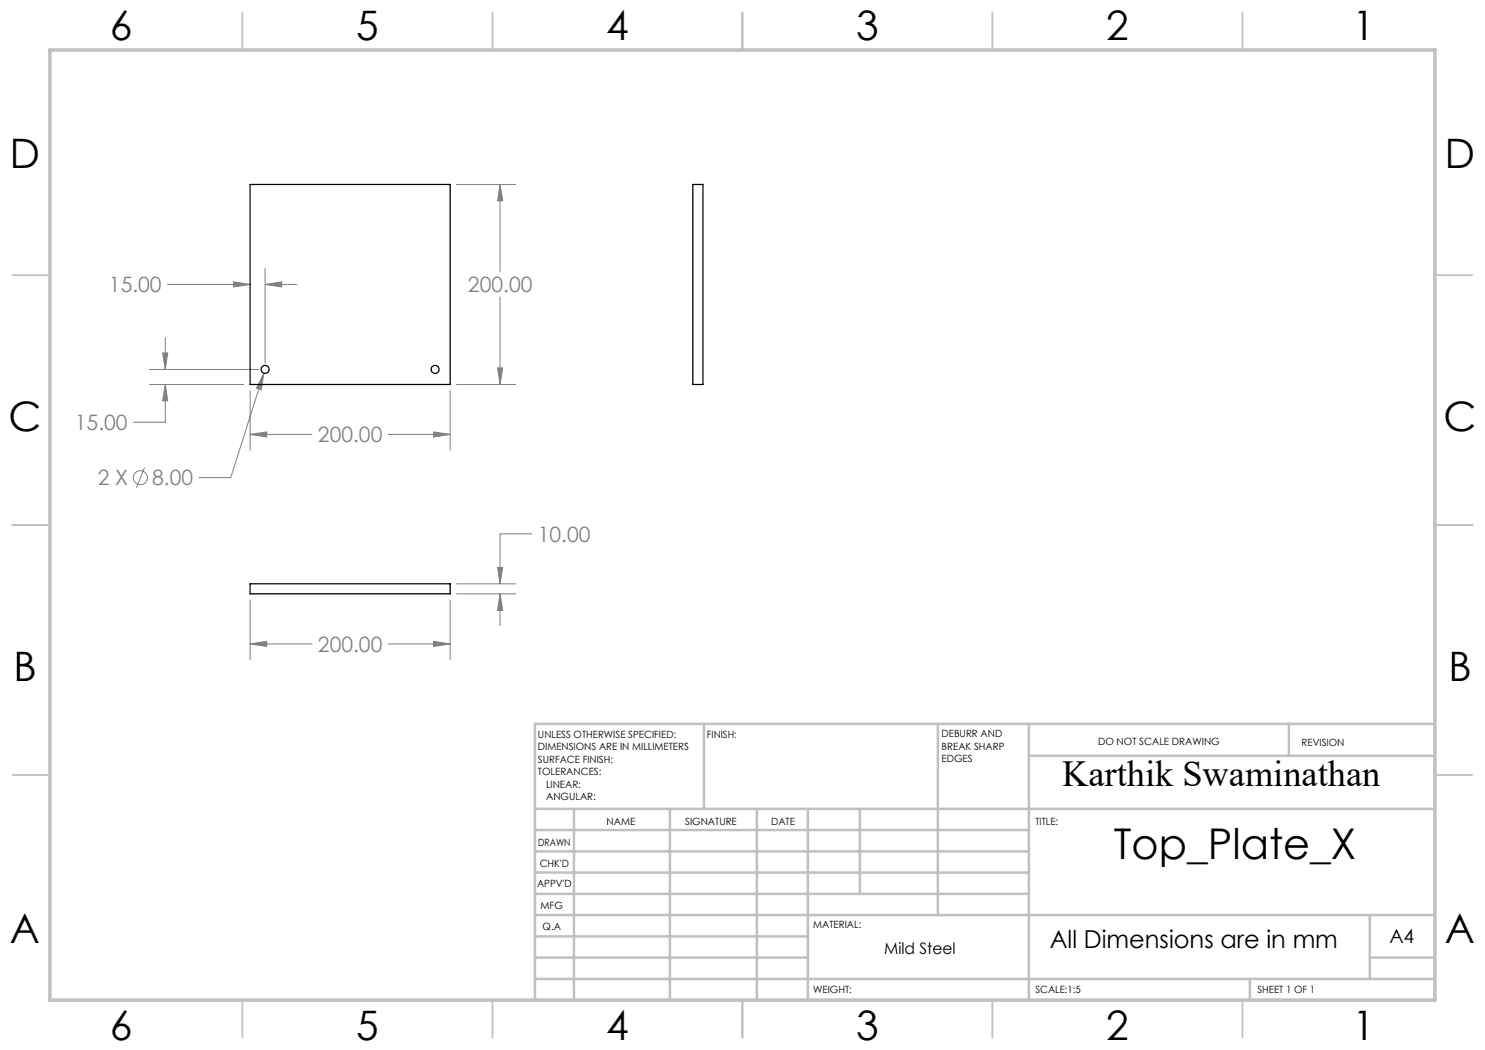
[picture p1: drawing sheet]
<svg xmlns="http://www.w3.org/2000/svg" width="297mm" height="210mm" viewBox="0 0 297 210" stroke-linecap="round" stroke-linejoin="round" font-family="sans-serif">
<g fill="none" stroke="#808080" stroke-width=".2">
<path d="M91.3 36.9h11.9M100 36.9l.5 3.3h-1zM100 36.9v17.5M33.5 56.9h16.5M46.7 56.4l3.3 .5-3.3 .5zM53 56.9l3.3-.5v1zM53 53.7v18.9M53 56.9h6.4M100 59.4v17.5M29.9 76.9h18.9M29.9 73.9h21.9M32.5 70.6h1l-.4 3.3z"/>
<path d="M33.1 76.9l.4 3.3h-1zM33.1 76.9v7.5h-6.4M33.1 67.5v6.4M50 78.2v11.9M52.8 74.6l-.6 3.4-.9-.4zM52.8 74.6l-6.7 20.9h-6.3M90 78.2v11.9M91.3 76.9h11.9M99.5 73.6h1l-.5 3.3zM28.9 93.5l-1.6 4.1M50 86.9l3.3-.5v1zM50 86.9h12.4"/>
<path d="M77.6 86.9h12.4M86.7 86.4l3.3 .5-3.3 .5zM91.3 118.8h11.9M91.3 116.8h11.9M99.5 113.5h1l-.5 3.3zM100 118.8l.5 3.3h-1zM100 118.8v6.3M106.4 106.8h-6.4v10M50 128.8l3.3-.5v1zM50 120v12M50 128.8h12.4M77.6 128.8h12.4"/>
<path d="M86.7 128.3l3.3 .5-3.3 .5zM90 120v12"/>
<circle cx="28.1" cy="95.5" r="1.41"/>
</g>
<g fill="none" stroke="#c0c0c0" stroke-width=".35">
<path d="M48.5 2.5v7.5M98.5 2.5v7.5M148.5 2.5v7.5M198.5 2.5v7.5M248.5 2.5v7.5M2.5 55h7.5M287 55h7.5M2.5 105h7.5M287 105h7.5M2.5 155h7.5M287 155h7.5M48.5 200v7.5"/>
<path d="M98.5 200v7.5M148.5 200v7.5M198.5 200v7.5M248.5 200v7.5"/>
</g>
<g fill="none" stroke="#c0c0c0" stroke-width=".5">
<path d="M140.8 144.8v17M187.6 144.8v38.2M205.8 144.8v55.2M205.8 151.2h81.2M257.8 144.8v6.4M287 144.8h-180v55.2M107 161.8h180M107 178.8h98.8M107 174.5h98.8M107 170.3h98.8M107 166h98.8M114.8 161.8v38.2"/>
<path d="M134 161.8v38.2M151.4 161.8v38.2M161.6 161.8v38.2M172 161.8v17M107 195.8h180M107 191.5h54.6M107 187.3h54.6M107 183h180M250 195.8v4.2M274 191.5h13M274 183v12.8"/>
</g>
<path d="M10 10h277v190h-277z" fill="none" stroke="#c0c0c0" stroke-width=".7"/>
<path d="M50 86.9l3.3-.5v1zM86.7 86.4l3.3 .5-3.3 .5zM99.5 73.6h1l-.5 3.3zM100 36.9l.5 3.3h-1zM32.5 70.6h1l-.4 3.3zM33.1 76.9l.4 3.3h-1zM53 56.9l3.3-.5v1zM46.7 56.4l3.3 .5-3.3 .5zM52.8 74.6l-1.5 3 .9 .4zM50 128.8l3.3-.5v1zM86.7 128.3l3.3 .5-3.3 .5zM100 118.8l.5 3.3h-1zM99.5 113.5h1l-.5 3.3z" fill="#808080"/>
<g fill="none" stroke="#000" stroke-width=".25">
<path d="M50 36.9h40v40h-40zM138.6 36.9h2v40h-2zM50 116.8h40v2h-40z"/>
<circle cx="53" cy="73.9" r=".8"/>
<circle cx="87" cy="73.9" r=".8"/>
</g>
<text font-size="8.5" x="222.8" y="171.8">Top_Plate_X</text>
<g font-size="8.1">
<text x="22" y="8">6</text>
<text x="71.2" y="8">5</text>
<text x="121.2" y="8">4</text>
<text x="171.3" y="8">3</text>
<text x="221.3" y="8">2</text>
<text x="270.5" y="8">1</text>
<text x="2" y="33.6">D</text>
<text x="289" y="33.6">D</text>
<text x="1.7" y="86.1">C</text>
<text x="288.7" y="86.1">C</text>
<text x="2.7" y="136.1">B</text>
<text x="289.7" y="136.1">B</text>
<text x="2" y="188.6">A</text>
<text x="289" y="188.6">A</text>
<text x="22" y="208">6</text>
<text x="71.2" y="208">5</text>
<text x="121.2" y="208">4</text>
<text x="171.3" y="208">3</text>
<text x="221.3" y="208">2</text>
<text x="270.5" y="208">1</text>
</g>
<text font-size="7.3" x="212.4" y="157.1">Karthik Swaminathan</text>
<text font-size="4.9" x="209.9" y="189.5">All Dimensions are in mm</text>
<g font-size="4.2" fill="#808080">
<text x="21.8" y="58.5">15.00</text>
<text x="93.6" y="58.5">200.00</text>
<text x="15" y="86">15.00</text>
<text x="63.6" y="88.5">200.00</text>
<text x="19.5" y="97.1">2 X</text>
<text x="30.4" y="97.1">8.00</text>
<text x="107.6" y="108.4">10.00</text>
<text x="63.6" y="130.4">200.00</text>
</g>
<text font-size="3.9" x="277.9" y="188.5">A4</text>
<text font-size="3.2" x="176.8" y="190.9">Mild Steel</text>
<g font-size="2">
<text x="107.6" y="147.6">UNLESS OTHERWISE SPECIFIED:</text>
<text x="141.4" y="147.6">FINISH:</text>
<text x="188.3" y="147.5">DEBURR AND</text>
<text x="188.3" y="150">BREAK SHARP</text>
<text x="219.6" y="149">DO NOT SCALE DRAWING</text>
<text x="260.3" y="149.2">REVISION</text>
<text x="107.6" y="150.1">DIMENSIONS ARE IN MILLIMETERS</text>
<text x="107.6" y="152.6">SURFACE FINISH:</text>
<text x="107.6" y="155.1">TOLERANCES:</text>
<text x="188.3" y="152.5">EDGES</text>
<text x="109.2" y="157.6">LINEAR:</text>
<text x="109.2" y="160.1">ANGULAR:</text>
<text x="121.3" y="165">NAME</text>
<text x="137" y="164.9">SIGNATURE</text>
<text x="154.2" y="164.9">DATE</text>
<text x="207.1" y="164.9">TITLE:</text>
<text x="107.6" y="169.1">DRAWN</text>
<text x="107.9" y="173.3">CHK'D</text>
<text x="107.4" y="177.4">APPV'D</text>
<text x="108.1" y="181.8">MFG</text>
<text x="108.5" y="186">Q.A</text>
<text x="162.6" y="185.5">MATERIAL:</text>
<text x="162.6" y="198.5">WEIGHT:</text>
<text x="207.1" y="198.6">SCALE:1:5</text>
<text x="251.5" y="198.6">SHEET 1 OF 1</text>
</g>
</svg>
